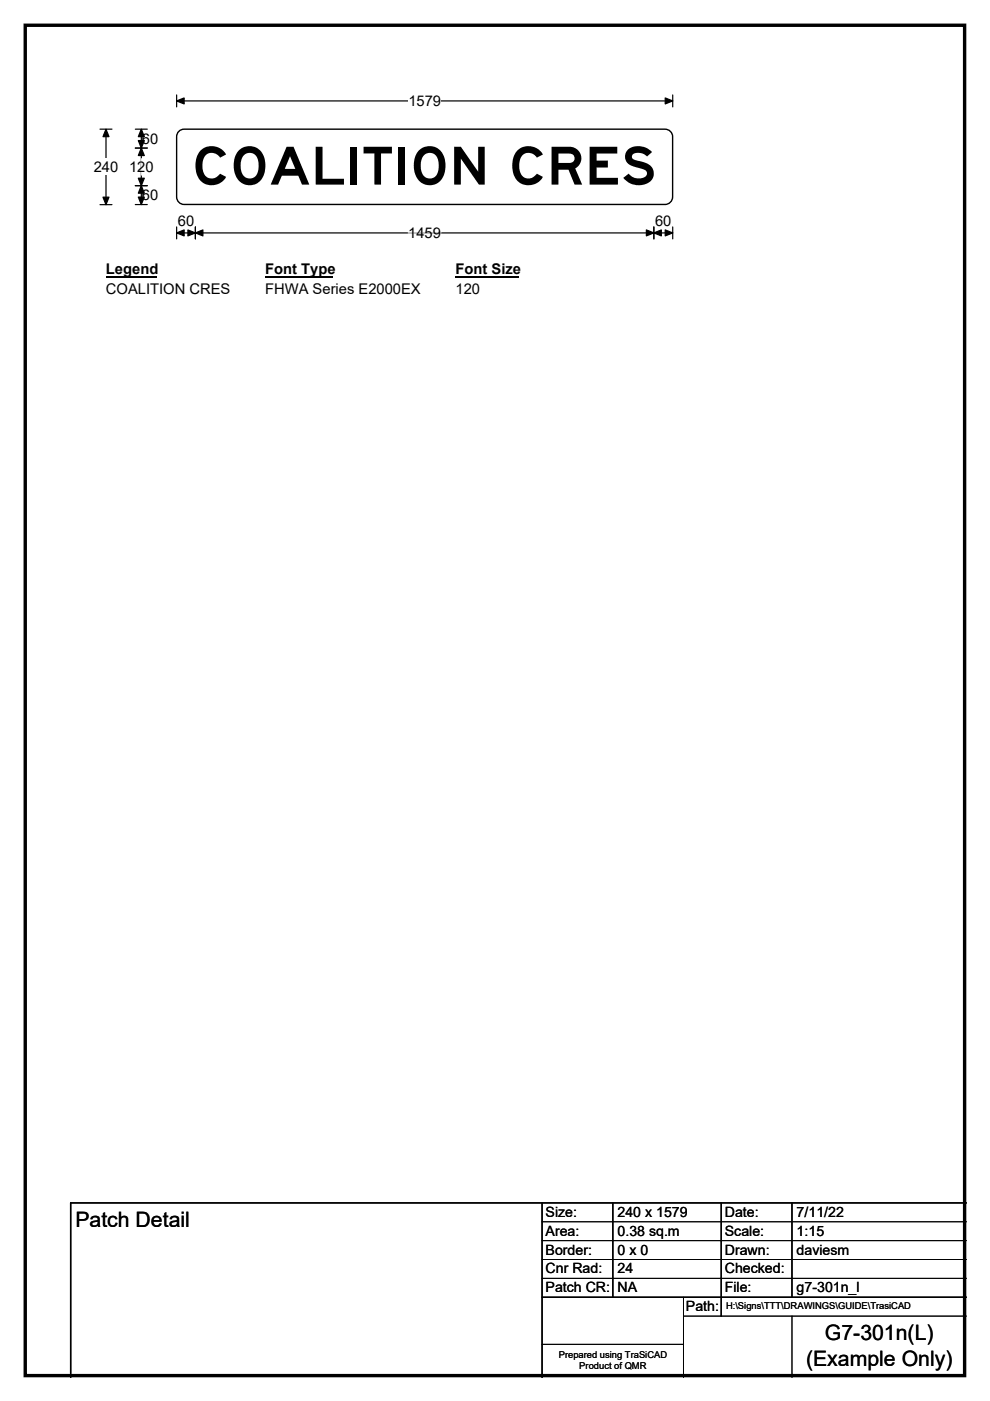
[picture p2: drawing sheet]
<svg xmlns="http://www.w3.org/2000/svg" width="210mm" height="297mm" viewBox="0 0 210 297" stroke-linecap="round" stroke-linejoin="round" font-family="sans-serif">
<path d="M5.4 5.4h199.2v286.3h-199.2z" fill="none" stroke="#000" stroke-width=".72"/>
<path d="M37.5 21.4h105.2M37.5 20.1v2.6M142.7 20.1v2.6" fill="none" stroke="#000" stroke-width=".25"/>
<path d="M37.5 21.4l1.6-.6v1.2zM141.1 20.8l1.6 .6-1.6 .6z" fill="#000" stroke="#000" stroke-width=".25"/>
<path d="M86.6 19.7h7v3.5h-7z" fill="#fff"/>
<path d="M21.2 27.4h2.5M22.5 27.4v16M21.2 43.4h2.5M37.5 49.4h105.2M37.5 48.1v2.6M41.4 48.1v2.6M138.7 48.1v2.6M142.7 48.1v2.6" fill="none" stroke="#000" stroke-width=".25"/>
<path d="M22.5 27.4l.6 1.6h-1.3zM21.8 41.8h1.3l-.6 1.6zM37.5 49.4l1.6-.7v1.3zM41.4 49.4l1.6-.7v1.3zM39.9 48.7l1.5 .7-1.5 .6zM137.1 48.7l1.6 .7-1.6 .6zM138.7 49.4l1.6-.7v1.3zM141.1 48.7l1.6 .7-1.6 .6z" fill="#000" stroke="#000" stroke-width=".25"/>
<path d="M86.6 49.4h6.9" fill="none" stroke="#fff" stroke-width=".25"/>
<path d="M19.9 33.7h5.2v3.4h-5.2z" fill="#fff"/>
<path d="M28.7 31.4h2.5M28.7 39.4h2.5M28.7 27.4h2.5M30 27.4v16M28.7 43.4h2.5" fill="none" stroke="#000" stroke-width=".25"/>
<path d="M30 31.4l.6 1.6h-1.3zM29.3 37.8h1.3l-.6 1.6zM30 27.4l.6 1.6h-1.3zM29.3 29.8h1.3l-.6 1.6zM30 39.4l.6 1.6h-1.3zM29.3 41.8h1.3l-.6 1.6z" fill="#000" stroke="#000" stroke-width=".25"/>
<path d="M30 33.6v3.5" fill="none" stroke="#fff" stroke-width=".25"/>
<path d="M22.5 55.4h10.7v3.5h-10.7z" fill="#fff"/>
<path d="M22.5 58.7h10.7" fill="none" stroke="#000" stroke-width=".32"/>
<path d="M56.2 55.4h14.5v3.5h-14.5z" fill="#fff"/>
<path d="M56.2 58.7h14.5" fill="none" stroke="#000" stroke-width=".32"/>
<path d="M96.6 55.4h13.5v3.5h-13.5z" fill="#fff"/>
<path d="M96.6 58.7h13.5" fill="none" stroke="#000" stroke-width=".32"/>
<g fill="#fff">
<path d="M22.5 59.6h26.2v3.5h-26.2z"/>
<path d="M56.2 59.6h32.9v3.5h-32.9z"/>
<path d="M96.6 59.6h5.2v3.5h-5.2z"/>
</g>
<path d="M37.8 28l.7-.5 .6-.1h102a1.59 1.59 0 0 1 1.6 1.6v12.7a1.61 1.61 0 0 1-1.6 1.6h-102a1.59 1.59 0 0 1-1.6-1.6v-12.7z" fill-rule="evenodd" fill="#fff" stroke="#fff" stroke-width=".21"/>
<path d="M37.8 28l.7-.5 .6-.1h102a1.59 1.59 0 0 1 1.6 1.6v12.7a1.61 1.61 0 0 1-1.6 1.6h-102a1.59 1.59 0 0 1-1.6-1.6v-12.7zM115 255v37M130 255v20M153 255v24M168 255v20M205 255h-190v37M115 275h90" fill="none" stroke="#000" stroke-width=".3"/>
<path d="M115 259h90M115 263h90M115 267h90M115 271h90M145 279h60M145 275v17M168 279v13M115 285h30" fill="none" stroke="#000" stroke-width=".21"/>
<text font-size="11.1" x="40.7" y="39.1">COALITION CRES</text>
<g font-size="4.5">
<text x="16" y="260.1">Patch Detail</text>
<text x="175" y="284.2">G7-301n(L)</text>
<text x="171" y="289.6">(Example Only)</text>
</g>
<g font-size="3.1">
<text x="86.6" y="22.5">1579</text>
<text x="30.1" y="30.4">60</text>
<text x="19.9" y="36.4">240</text>
<text x="27.4" y="36.4">120</text>
<text x="30.1" y="42.4">60</text>
<text x="37.7" y="48">60</text>
<text x="138.9" y="48">60</text>
<text x="86.6" y="50.4">1459</text>
<text x="22.5" y="58.2">Legend</text>
<text x="56.2" y="58.2">Font Type</text>
<text x="96.6" y="58.2">Font Size</text>
<text x="22.5" y="62.4">COALITION CRES</text>
<text x="56.2" y="62.4">FHWA Series E2000EX</text>
<text x="96.6" y="62.4">120</text>
</g>
<g font-size="3">
<text x="115.7" y="258">Size:</text>
<text x="131" y="258">240 x 1579</text>
<text x="153.7" y="258">Date:</text>
<text x="169" y="258">7/11/22</text>
<text x="115.7" y="262">Area:</text>
<text x="131" y="262">0.38 sq.m</text>
<text x="153.7" y="262">Scale:</text>
<text x="169" y="262">1:15</text>
<text x="115.7" y="266">Border:</text>
<text x="115.7" y="270">Cnr Rad:</text>
<text x="131" y="266">0 x 0</text>
<text x="131" y="270">24</text>
<text x="153.7" y="266">Drawn:</text>
<text x="153.7" y="270">Checked:</text>
<text x="169" y="266">daviesm</text>
<text x="115.7" y="274">Patch CR:</text>
<text x="131" y="274">NA</text>
<text x="153.7" y="274">File:</text>
<text x="169" y="274">g7-301n_l</text>
<text x="145.5" y="278">Path:</text>
</g>
<g font-size="2">
<text x="154" y="277.6">H:\Signs\TTT\DRAWINGS\GUIDE\TrasiCAD</text>
<text x="118.5" y="287.8">Prepared using TraSiCAD</text>
<text x="122.9" y="290.2">Product of QMR</text>
</g>
</svg>
